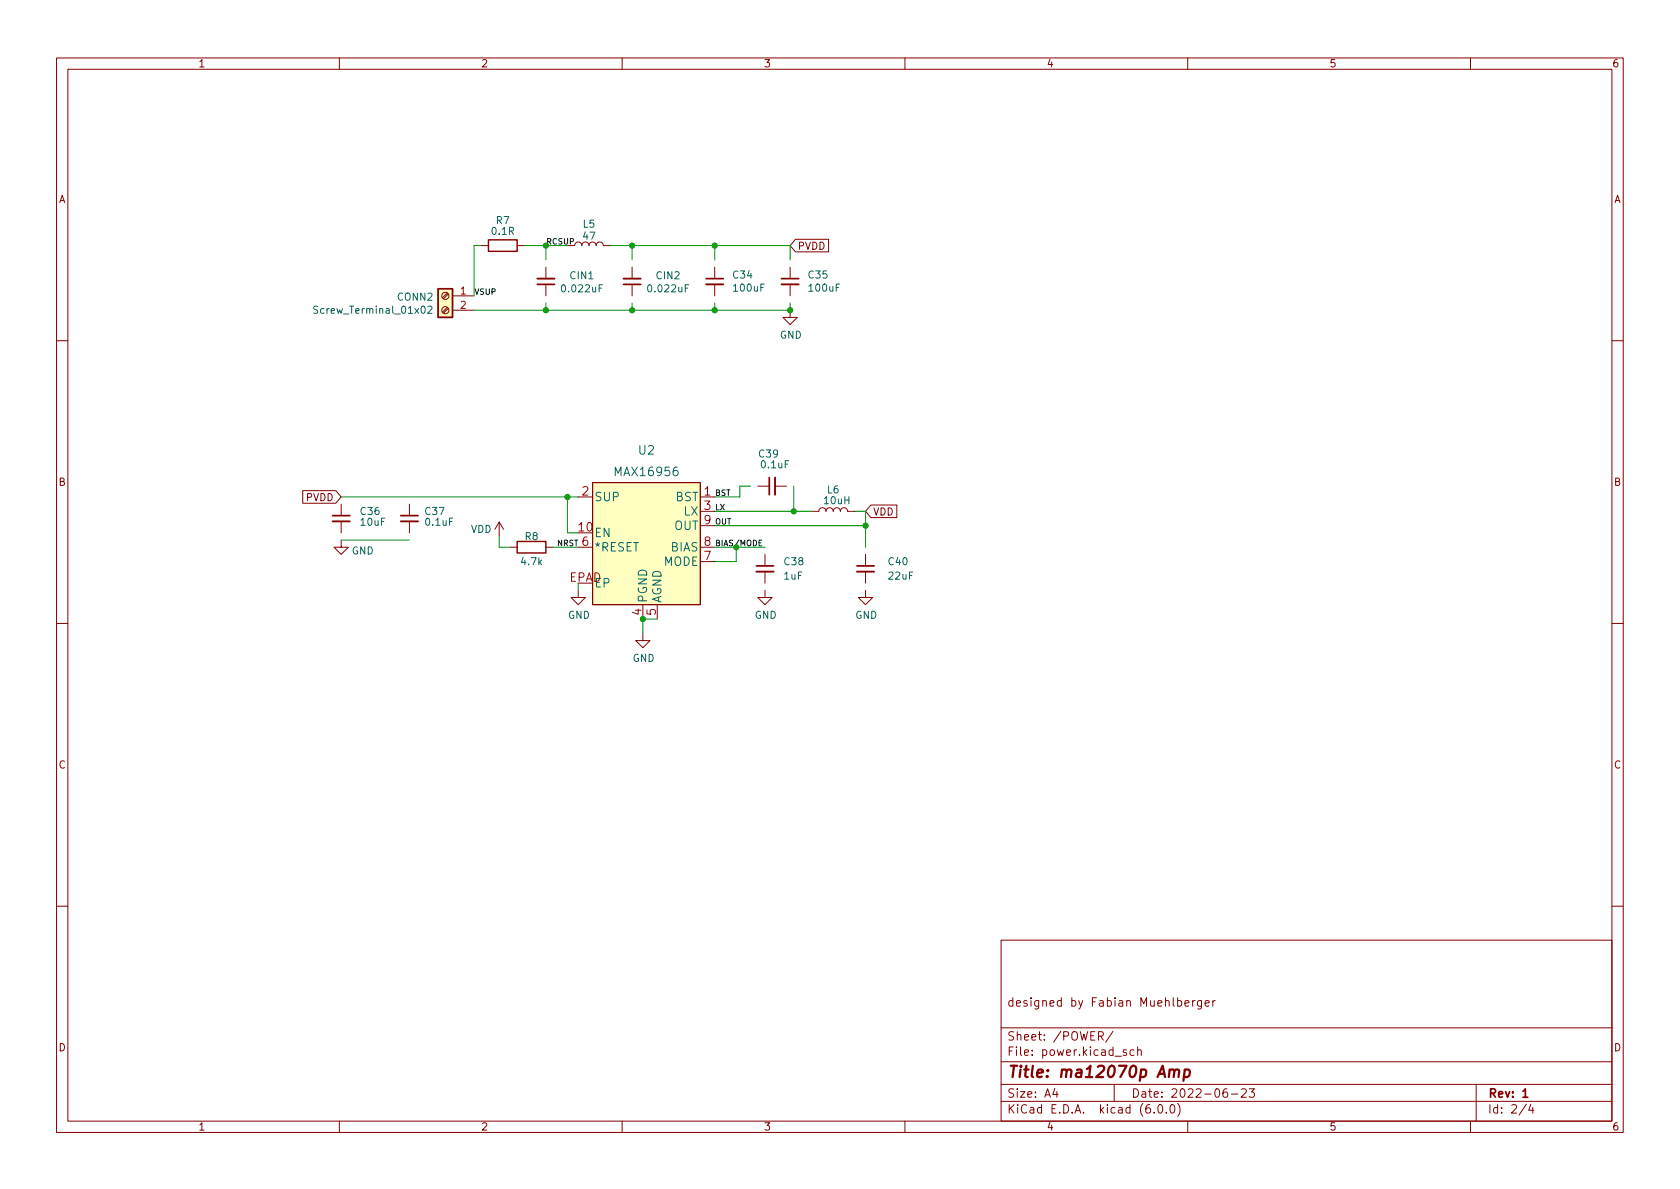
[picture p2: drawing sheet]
<svg xmlns="http://www.w3.org/2000/svg" width="297mm" height="210mm" viewBox="0 0 297 210" stroke-linecap="round" stroke-linejoin="round" font-family="sans-serif">
<g fill="none" stroke="#840000" stroke-width=".18">
<path d="M10 10.2h277v190.1h-277zM12 12.2h273v186.1h-273zM60 10.2v2M110 10.2v2M160 10.2v2M210 10.2v2M260 10.2v2M79.1 54.4l-.9 .8M79.1 51.8l-.9 .8M79.3 54.5l-.9 .9M79.3 52l-.9 .8M80 52.3h3.8"/>
<path d="M80 54.9h3.8M85.1 43.4h1.3M91.4 43.4h1.3M96.5 47.2v2.1M96.5 50.3v2M101.6 43.4a.64 .64 0 0 1 .6-.6 .64 .64 0 0 1 .7 .6 .64 .64 0 0 1 .6-.6 .64 .64 0 0 1 .6 .6 .64 .64 0 0 1 .7-.6 .64 .64 0 0 1 .6 .6 .64 .64 0 0 1 .6-.6 .64 .64 0 0 1 .7 .6h1.2M111.8 47.2v2.1M111.8 50.3v2M126.4 47.2v2.1M126.4 50.3v2M139.7 54.9v1.2h1.3l-1.3 1.3-1.3-1.3h1.3M139.7 47.2v2.1"/>
<path d="M139.7 50.3v2M140.7 42.3h5.8v2.2h-5.8l-1-1.1zM10 60.2h2M285 60.2h2M53.5 86.8h5.9l.9 1.1-.9 1.1h-5.9zM60.3 95.5v1.3h1.3l-1.3 1.2-1.2-1.2h1.2M60.3 89.1v2.1M60.3 92.2v2M72.4 89.1v2.1M72.4 92.2v2M88.3 92.3l-.8 1.3M88.3 92.3v2.6"/>
<path d="M88.3 92.3l.7 1.3M90.2 96.8h1.2M96.5 96.8h1.3M102.2 87.9h2.6M102.2 96.8h2.6M104.8 85.3h19v21.6h-19zM123.8 87.9h2.6M123.8 90.4h2.6M123.8 96.8h2.6M123.8 99.3h2.6M123.8 93h2.6M134 86h2"/>
<path d="M135.3 98v2.1M137 86h2.1M143.5 90.4h1.3a.64 .64 0 0 1 .6-.6 .64 .64 0 0 1 .6 .6 .64 .64 0 0 1 .7-.6 .64 .64 0 0 1 .6 .6 .64 .64 0 0 1 .7-.6 .64 .64 0 0 1 .6 .6 .64 .64 0 0 1 .6-.6 .64 .64 0 0 1 .7 .6h1.2M153 98v2.1M154 89.3h4.6v2.2h-4.6l-1-1.1zM10 110.2h2M102.2 104.4v1.3h1.3l-1.3 1.2-1.2-1.2h1.2M113.7 112v1.3h1.2l-1.2 1.2-1.3-1.2h1.3M113.7 106.9v2.6M116.2 106.9v2.6M135.3 104.4v1.3h1.2l-1.2 1.2-1.3-1.2h1.3M135.3 101.1v2"/>
<path d="M153 104.4v1.3h1.3l-1.3 1.2-1.2-1.2h1.2M153 101.1v2M285 110.2h2M10 160.2h2M177 166.3h108v32h-108zM209.5 177.4l.7-.1-.1-.3-.4-.1-.2 .2 .1 .8h.5M210.9 176.9v1M211.3 176.9l-.3 .1-.1 .2M212.4 176.9v1.2l-.3 .3h-.3M212.4 177l-.4-.1-.3 .3v.4l.2 .3h.5M213.1 177.4l.7-.1-.1-.3-.4-.1-.2 .2v.8h.6M214.4 176.9v1"/>
<path d="M214.9 176.9l-.3 .1-.2 .2M285 160.2h2M60 198.3v2M110 198.3v2M160 198.3v2M177 194.8h108M177 191.8h108M177 187.8h108M177 181.8h108M186.5 192.5l-.4 1h1M186.9 193v1M194.2 183.2l.7-.1 .2-.2-.1-.3-.2-.2h-.6v1.5"/>
<path d="M194.6 183.2l.5 .7M196.8 182.4l-1.3 1.9M197 191.8v3M199.1 185.7l-.3-.1-.2 .2v.3l.5 .1v.4h-.5M200.5 185.7l-.4-.1-.3 .3v.4l.1 .3h.6M201.1 185.8l.3-.2 .3 .1 .1 .9M201.1 185.1v1.5M204.1 196.7v.1M204.9 195.4l.2-.1a.81 .81 0 0 1 .6 .7 .81 .81 0 0 1-.3 .8h-.2a.81 .81 0 0 1-.6-.6 .81 .81 0 0 1 .3-.8zM206.2 196.7v.1M207.1 195.4l.1-.1a.81 .81 0 0 1 .6 .7 .81 .81 0 0 1-.3 .8h-.1a.81 .81 0 0 1-.6-.6 .81 .81 0 0 1 .3-.8zM208.2 195.1a1.72 1.72 0 0 1 0 2.3"/>
<path d="M210 198.3v2M216.9 192.5a.59 .59 0 0 0-.7 .7v.5l.2 .3h.4l.2-.1 .1-.5-.2-.2-.4-.1-.3 .3M217.7 193.5h1.2M219.5 192.7l.6-.2 .2 .2 .1 .3-1 1h1M220.9 192.5h.9l-.5 .6 .4 .1v.7l-.2 .1h-.4l-.2-.1M260 198.3v2M261 191.8v6.5M269.9 195.3l-1.3 1.9M270.6 195.3l-.3 1h.9M271 195.8v1"/>
<circle cx="78.7" cy="52.3" r=".63"/>
<circle cx="78.7" cy="54.9" r=".63"/>
</g>
<path d="M95 50.3h3M110.2 50.3h3.1M124.8 49.3h3.1M138.2 49.3h3M58.8 91.2h3M70.9 91.2h3M136 84.4v3.1M133.7 100.1h3.1M151.5 100.1h3.1M269.3 193l.4-.5v1.5M269.3 194h.8" fill="none" stroke="#840000" stroke-width=".3"/>
<path d="M206.8 189.3a.49 .49 0 0 1 .8 .1l-.1 1.1M207.6 189.4a.5 .5 0 0 1 .8-.2v1.3M209.5 189.2l.2-.1 .5 .1 .2 .3-.1 .6a.66 .66 0 0 1-1 .3M209.5 189.1l-.3 2" fill="none" stroke="#840000" stroke-width=".4"/>
<path d="M77.5 51h2.5v5.1h-2.5zM86.4 42.4h5v2h-5zM91.4 95.8h5.1v2h-5.1z" fill="none" stroke="#840000" stroke-width=".25"/>
<path d="M95 49.3h3M110.2 49.3h3.1M124.8 50.3h3.1M138.2 50.3h3M58.8 92.2h3M70.9 92.2h3M137 84.4v3.1M133.7 101.1h3.1M151.5 101.1h3.1" fill="none" stroke="#840000" stroke-width=".33"/>
<g fill="#ffffc2" stroke="#ffffc2" stroke-width=".18">
<path d="M104.8 85.3h19v21.6h-19z"/>
<path d="M77.5 51h2.5v5.1h-2.5z"/>
</g>
<path d="M56.2 54.2l-.5-.1-.2 .2v.3l.6 .3 .1 .3-.3 .2-.4-.1M75.7 54.3l.4-.2 .3 .4-.8 .9h.8" fill="none" stroke="#006464" stroke-width=".18"/>
<path d="M134.2 96h.3M134.7 95.5h-.5v1h.5" fill="none" stroke="#0f0f0f" stroke-width=".18"/>
<g fill="none" stroke="#009600" stroke-width=".18">
<path d="M85.1 43.4h-1.3v8.9M92.7 43.4h7.6M96.5 43.4v2.6M96.5 53.6v1.3M107.9 43.4h31.8v2.6M111.8 43.4v2.6M111.8 53.6v1.3M126.4 43.4v2.6M126.4 53.6v1.3M139.7 53.6v1.3h-55.9M60.3 95.5h12.1M60.3 87.9h41.9"/>
<path d="M88.3 94.9v1.9h1.9M97.8 96.8h4.4M100.3 87.9v6.3h1.9M126.4 96.8h8.9M126.4 90.4h17.1M126.4 93h26.6M130.2 96.8v2.5h-3.8M132.7 86h-1.9v1.9h-4.4M140.3 86v4.4M151.1 90.4h1.9v6.4M102.2 103.1v1.3M116.2 109.5h-2.5v2.5"/>
</g>
<g fill="#009600" stroke="#009600" stroke-width=".18">
<circle cx="96.5" cy="54.9" r=".46"/>
<circle cx="113.7" cy="109.5" r=".46"/>
<circle cx="96.5" cy="43.4" r=".46"/>
<circle cx="100.3" cy="87.9" r=".46"/>
<circle cx="126.4" cy="54.9" r=".46"/>
<circle cx="111.8" cy="54.9" r=".46"/>
<circle cx="111.8" cy="43.4" r=".46"/>
<circle cx="153" cy="93" r=".46"/>
<circle cx="139.7" cy="54.9" r=".46"/>
<circle cx="130.2" cy="96.8" r=".46"/>
<circle cx="140.3" cy="90.4" r=".46"/>
<circle cx="126.4" cy="43.4" r=".46"/>
</g>
<text font-size="2.8" fill="#840000" x="178" y="190.6">Title: ma12070p Amp</text>
<g font-size="2.1" fill="#006464">
<text x="112.9" y="80.4">U2</text>
<text x="105" y="88.6">SUP</text>
<text x="109" y="84.2">MAX16956</text>
<text x="119.4" y="88.6">BST</text>
<text x="105" y="95">EN</text>
<text x="119.2" y="93.7">OUT</text>
<text x="120.9" y="91.2">LX</text>
<text x="105" y="97.5">*RESET</text>
<text x="117.3" y="100.1">MODE</text>
<text x="118.6" y="97.5">BIAS</text>
<text x="105" y="103.9">EP</text>
<text x="114.4" y="106.7" transform="rotate(-90 114.4 106.7)">PGND</text>
<text x="117" y="106.7" transform="rotate(-90 117 106.7)">AGND</text>
</g>
<g font-size="2.1" fill="#a90000">
<text x="102.9" y="87.6">2</text>
<text x="124.5" y="87.6">1</text>
<text x="102.3" y="94">10</text>
<text x="124.5" y="90.2">3</text>
<text x="124.5" y="92.7">9</text>
<text x="102.9" y="96.5">6</text>
<text x="124.5" y="99.1">7</text>
<text x="124.5" y="96.5">8</text>
<text x="100.6" y="102.9">EPAD</text>
<text x="113.4" y="108.8" transform="rotate(-90 113.4 108.8)">4</text>
<text x="116" y="108.8" transform="rotate(-90 116 108.8)">5</text>
</g>
<g font-size="2.1" fill="#840000">
<text x="178" y="178">designed by Fabian Muehlberger</text>
<text x="178" y="184">Sheet: /POWER/</text>
<text x="178" y="186.7">File: power.kicad_sch</text>
<text x="178" y="196.9">KiCad E.D.A. kicad (6.0.0)</text>
<text x="178" y="194.1">Size: A4</text>
<text x="200" y="194.1">Date: 2022-06-23</text>
<text x="263" y="194.1">Rev: 1</text>
<text x="263" y="196.9">Id: 2/4</text>
</g>
<g font-size="1.8" fill="#840000">
<text x="35" y="11.9">1</text>
<text x="85" y="11.9">2</text>
<text x="135" y="11.9">3</text>
<text x="185" y="11.9">4</text>
<text x="235" y="11.9">5</text>
<text x="285" y="11.9">6</text>
<text x="10.3" y="35.9">A</text>
<text x="285.3" y="35.9">A</text>
<text x="141" y="44.2">PVDD</text>
<text x="10.3" y="85.9">B</text>
<text x="54.1" y="88.6">PVDD</text>
<text x="285.3" y="85.9">B</text>
<text x="154.3" y="91.1">VDD</text>
<text x="10.3" y="135.9">C</text>
<text x="285.3" y="135.9">C</text>
<text x="10.3" y="185.9">D</text>
<text x="285.3" y="185.9">D</text>
<text x="35" y="199.9">1</text>
<text x="85" y="199.9">2</text>
<text x="135" y="199.9">3</text>
<text x="185" y="199.9">4</text>
<text x="235" y="199.9">5</text>
<text x="285" y="199.9">6</text>
</g>
<g font-size="1.8" fill="#006464">
<text x="87" y="41.5">0.1R</text>
<text x="87.8" y="39.6">R7</text>
<text x="103.1" y="40.3">L5</text>
<text x="103.2" y="42.4">47</text>
<text x="70.3" y="53.2">CONN2</text>
<text x="99.6" y="51.7">0.022uF</text>
<text x="100.9" y="49.4">CIN1</text>
<text x="114.8" y="51.7">0.022uF</text>
<text x="116.1" y="49.4">CIN2</text>
<text x="129.7" y="49.2">C34</text>
<text x="129.8" y="51.6">100uF</text>
<text x="143" y="49.2">C35</text>
<text x="143.2" y="51.6">100uF</text>
<text x="56.2" y="55.5">Screw_Terminal_01x02</text>
<text x="137.9" y="59.9">GND</text>
<text x="134.2" y="80.9">C39</text>
<text x="134.7" y="82.8">0.1uF</text>
<text x="145.8" y="89.1">10uH</text>
<text x="146.3" y="87.2">L6</text>
<text x="63.8" y="91.1">C36</text>
<text x="63.8" y="93">10uF</text>
<text x="75.2" y="91.1">C37</text>
<text x="75.3" y="93">0.1uF</text>
<text x="83.2" y="94.2">VDD</text>
<text x="92.8" y="95.5">R8</text>
<text x="62.2" y="98">GND</text>
<text x="92.3" y="99.9">4.7k</text>
<text x="138.7" y="99.9">C38</text>
<text x="157.1" y="99.9">C40</text>
<text x="138.7" y="102.5">1uF</text>
<text x="157.2" y="102.5">22uF</text>
<text x="100.4" y="109.4">GND</text>
<text x="133.4" y="109.4">GND</text>
<text x="151.2" y="109.4">GND</text>
<text x="111.8" y="117">GND</text>
</g>
<g font-size="1.8" fill="#a90000">
<text x="81.4" y="52.1">1</text>
<text x="81.4" y="54.6">2</text>
</g>
<g font-size="1.4" fill="#0f0f0f">
<text x="96.5" y="43.2">RCSUP</text>
<text x="83.8" y="52.1">VSUP</text>
<text x="126.4" y="87.7">BST</text>
<text x="126.4" y="90.2">LX</text>
<text x="126.4" y="92.8">OUT</text>
<text x="98.4" y="96.6">NRST</text>
<text x="126.4" y="96.6">BIAS/MODE</text>
</g>
</svg>
